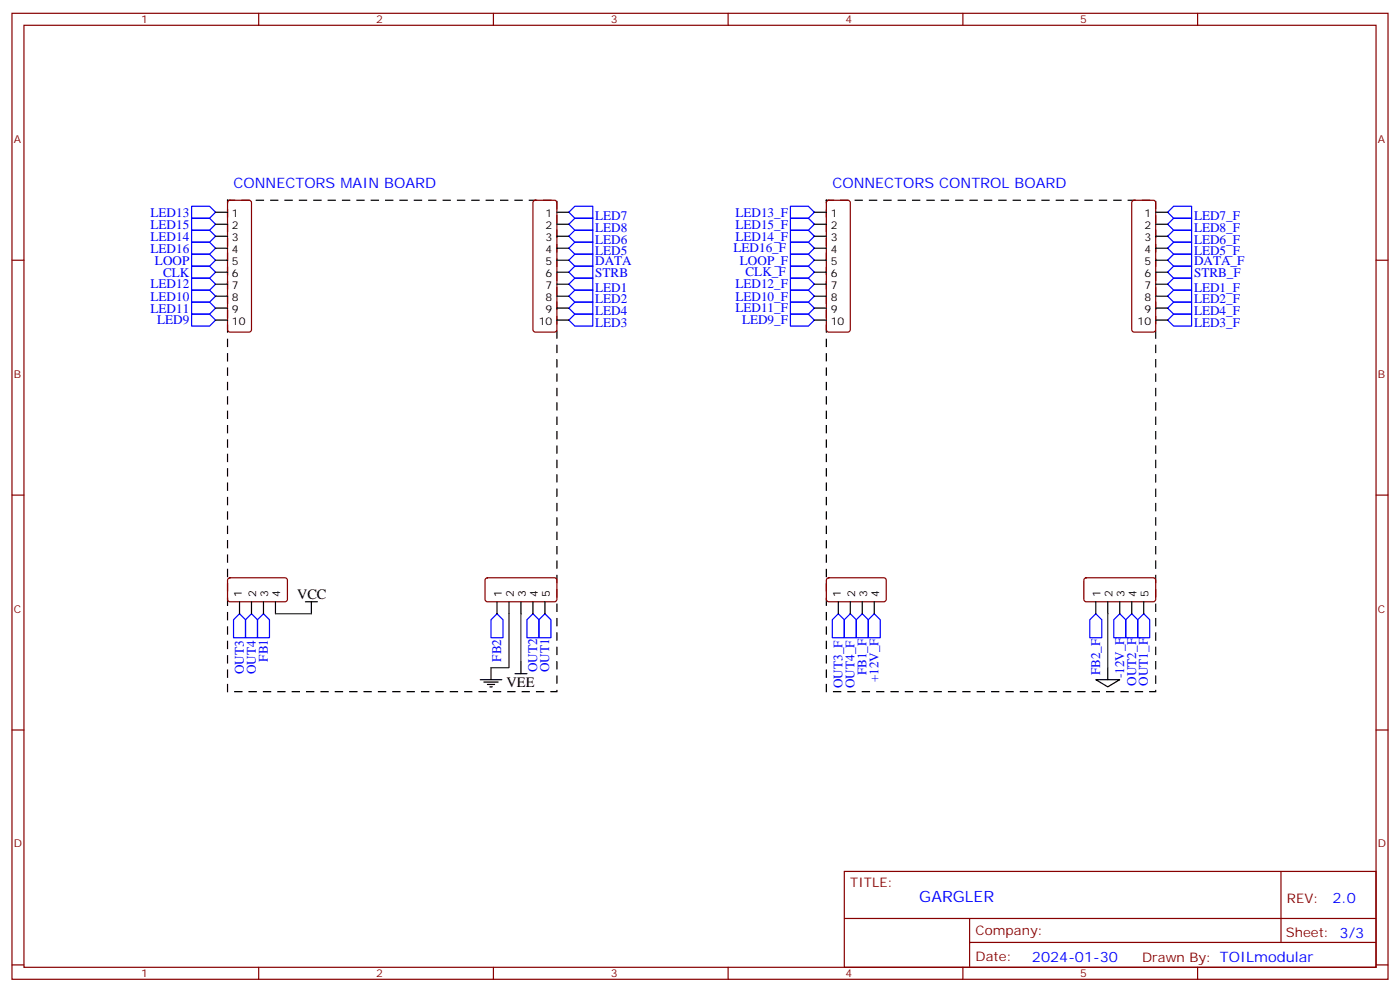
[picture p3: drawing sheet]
<svg xmlns="http://www.w3.org/2000/svg" width="412mm" height="292mm" viewBox="0 0 412 292" stroke-linecap="round" stroke-linejoin="round" font-family="sans-serif">
<g fill="none" stroke="#870000" stroke-width=".35">
<path d="M3.5 3.9h405.4v284.4h-405.4zM7.1 7.4h398.2v277.3h-398.2zM76.2 3.9v3.5M145.3 3.9v3.5M214.5 3.9v3.5M283.6 3.9v3.5M352.8 3.9v3.5M67.3 59.2l.4-.3h5.7l.5 .3 .2 .5v37.3l-.3 .5-.4 .3h-5.7l-.5-.3-.2-.5v-37.3zM157.2 59.2l.5-.3h5.6l.5 .3 .2 .5v37.3l-.2 .5-.5 .3h-5.6l-.5-.3-.2-.5v-37.3zM243.7 59.2l.4-.3h5.7l.5 .3 .2 .5v37.3l-.3 .5-.4 .3h-5.7l-.5-.3-.2-.5v-37.3zM333.6 59.2l.5-.3h5.6l.5 .3 .2 .5v37.3l-.2 .5-.5 .3h-5.6l-.5-.3-.2-.5v-37.3zM3.5 76.6h3.6"/>
<path d="M405.3 76.6h3.6M3.5 145.7h3.6M405.3 145.7h3.6M67.3 170.3l.4-.2h16.5l.5 .7-.1 5.9-.6 .4h-16.5l-.5-.7v-5.6zM143.1 170.3l.5-.2h20l.4 .7v5.9l-.7 .4h-20l-.4-.7v-5.6zM243.7 170.3l.4-.2h16.5l.5 .7-.1 5.9-.7 .4h-16.5l-.4-.7v-5.6zM319.5 170.3l.5-.2h20l.4 .7v5.9l-.7 .4h-20l-.4-.7v-5.6zM3.5 214.9h3.6M405.3 214.9h3.6M248.7 256.5h156.6v28.2h-156.6zM377.3 256.5v20.9M248.7 270.4h156.5"/>
<path d="M285.6 277.4h119.6M285.6 270.4v14.1M3.5 284h3.6M76.2 284.7v3.6M145.3 284.7v3.6M214.5 284.7v3.6M283.6 284.7v3.6M352.8 284.7v3.6M405.3 284h3.6"/>
</g>
<g fill="none" stroke="#00f" stroke-width=".35">
<path d="M56.4 60.7h5.3l1.8 1.8-1.8 1.7h-5.3zM56.4 67.8h5.3l1.8 1.7-1.8 1.8h-5.3zM56.4 64.2h5.3l1.8 1.8-1.8 1.8h-5.3zM56.4 71.3h5.3l1.8 1.8-1.8 1.7h-5.3zM56.4 78.4h5.3l1.8 1.7-1.8 1.8h-5.3zM56.4 74.8h5.3l1.8 1.8-1.8 1.8h-5.3zM167.6 66l1.7-1.8h5.3v3.6h-5.3zM167.6 62.5l1.7-1.8h5.3v3.5h-5.3zM167.6 73.1l1.7-1.8h5.3v3.5h-5.3zM167.6 76.6l1.7-1.8h5.3v3.6h-5.3zM169.3 67.8h5.3v3.5h-5.3l-1.7-1.8zM232.8 60.7h5.3l1.8 1.8-1.8 1.7h-5.3z"/>
<path d="M232.8 67.8h5.3l1.8 1.7-1.8 1.8h-5.3zM232.8 64.2h5.3l1.8 1.8-1.8 1.8h-5.3zM232.8 71.3h5.3l1.8 1.8-1.8 1.7h-5.3zM232.8 78.4h5.3l1.8 1.7-1.8 1.8h-5.3zM232.8 74.8h5.3l1.8 1.8-1.8 1.8h-5.3zM344 62.5l1.7-1.8h5.3v3.5h-5.3zM344 73.1l1.7-1.8h5.3v3.5h-5.3zM345.7 64.2h5.3v3.6h-5.3l-1.7-1.8zM345.7 67.8h5.3v3.5h-5.3l-1.7-1.8zM345.7 74.8h5.3v3.6h-5.3l-1.7-1.8zM56.4 81.9h5.3l1.8 1.7-1.8 1.8h-5.3zM56.4 88.9h5.3l1.8 1.8-1.8 1.8h-5.3z"/>
<path d="M56.4 85.4h5.3l1.8 1.8-1.8 1.7h-5.3zM56.4 92.5h5.3l1.8 1.7-1.8 1.8h-5.3zM167.6 83.6l1.7-1.7h5.3v3.5h-5.3zM167.6 87.2l1.7-1.8h5.3v3.5h-5.3zM167.6 94.2l1.7-1.7h5.3v3.5h-5.3zM167.6 90.7l1.7-1.8h5.3v3.6h-5.3zM167.6 80.1l1.7-1.7h5.3v3.5h-5.3zM232.8 81.9h5.3l1.8 1.7-1.8 1.8h-5.3zM232.8 88.9h5.3l1.8 1.8-1.8 1.8h-5.3zM232.8 85.4h5.3l1.8 1.8-1.8 1.7h-5.3zM232.8 92.5h5.3l1.8 1.7-1.8 1.8h-5.3zM344 87.2l1.7-1.8h5.3v3.5h-5.3z"/>
<path d="M344 94.2l1.7-1.7h5.3v3.5h-5.3zM344 80.1l1.7-1.7h5.3v3.5h-5.3zM345.7 81.9h5.3v3.5h-5.3l-1.7-1.8zM345.7 88.9h5.3v3.6h-5.3l-1.7-1.8zM70.6 180.7l1.7 1.7v5.3h-3.5v-5.3zM74.1 180.7l1.7 1.7v5.3h-3.5v-5.3zM77.6 180.7l1.8 1.7v5.3h-3.6v-5.3zM146.4 180.7l1.8 1.7v5.3h-3.6v-5.3zM157 180.7l1.7 1.7v5.3h-3.5v-5.3zM160.5 180.7l1.8 1.7v5.3h-3.6v-5.3zM246.9 180.7l1.8 1.7v5.3h-3.5v-5.3zM250.5 180.7l1.7 1.7v5.3h-3.5v-5.3z"/>
<path d="M254 180.7l1.8 1.7v5.3h-3.6v-5.3zM257.5 180.7l1.8 1.7v5.3h-3.5v-5.3zM322.8 180.7l1.8 1.7v5.3h-3.6v-5.3zM329.8 180.7l1.8 1.7v5.3h-3.5v-5.3zM333.4 180.7l1.7 1.7v5.3h-3.5v-5.3zM336.9 180.7l1.8 1.7v5.3h-3.6v-5.3z"/>
</g>
<g fill="none" stroke="#000" stroke-width=".35">
<path d="M63.5 62.5h3.5M63.5 66h3.5M63.5 69.5h3.5M63.5 73.1h3.5M63.5 76.6h3.5M164 62.5h3.6M164 66h3.6M164 69.5h3.6M164 73.1h3.6M164 76.6h3.6M239.9 62.5h3.5M239.9 66h3.5"/>
<path d="M239.9 69.5h3.5M239.9 73.1h3.5M239.9 76.6h3.5M340.4 62.5h3.6M340.4 66h3.6M340.4 69.5h3.6M340.4 73.1h3.6M340.4 76.6h3.6M63.5 80.1h3.5M63.5 83.6h3.5M63.5 87.2h3.5M63.5 90.7h3.5"/>
<path d="M63.5 94.2h3.5M164 80.1h3.6M164 83.6h3.6M164 87.2h3.6M164 90.7h3.6M164 94.2h3.6M239.9 80.1h3.5M239.9 83.6h3.5M239.9 87.2h3.5M239.9 90.7h3.5M239.9 94.2h3.5M340.4 80.1h3.6"/>
<path d="M340.4 83.6h3.6M340.4 87.2h3.6M340.4 90.7h3.6M340.4 94.2h3.6M70.6 177.1v3.6M74.1 177.1v3.6M77.6 177.1v3.6M81.1 177.1v3.6M90 177.1h3.5M91.7 177.1v3.6M146.4 177.1v3.6M149.9 177.1v3.6"/>
<path d="M153.5 177.1v3.6M157 177.1v3.6M160.5 177.1v3.6M246.9 177.1v3.6M250.5 177.1v3.6M254 177.1v3.6M257.5 177.1v3.6M322.8 177.1v3.6M326.3 177.1v3.6M329.8 177.1v3.6M333.4 177.1v3.6M336.9 177.1v3.6"/>
<path d="M144.6 196.5v3.6M151.7 198.3h3.5M153.5 194.8v3.5M326.3 196.5v3.6M141.5 200.1h6.3M142.5 200.8h4.3M143.6 201.5h2.1M144.3 202.2h.7M322.8 200.1h7l-3.5 2.1z"/>
</g>
<path d="M67 58.9h97v144.7h-97zM243.4 58.9h97v144.7h-97z" fill="none" stroke="#000" stroke-width=".35" stroke-dasharray="2.1 2.1"/>
<path d="M81.1 180.7h10.6M149.9 180.7v15.8h-5.3M153.5 180.7v14.1M326.3 180.7v15.8" fill="none" stroke="#008700" stroke-width=".35"/>
<text font-size="4.6" fill="#00f" x="270.8" y="265.5">GARGLER</text>
<g font-size="4.2" fill="#00f">
<text x="68.8" y="55.4">CONNECTORS MAIN BOARD</text>
<text x="245.2" y="55.4">CONNECTORS CONTROL BOARD</text>
<text x="392.5" y="265.8">2.0</text>
<text x="304" y="283.1">2024-01-30</text>
</g>
<g font-size="4.2">
<text x="87.5" y="176.4">VCC</text>
<text x="149.2" y="202.2">VEE</text>
</g>
<g font-size="3.9" fill="#00f">
<text x="44.3" y="63.7">LED13</text>
<text x="175.3" y="64.6">LED7</text>
<text x="216.6" y="63.8">LED13_F</text>
<text x="351.7" y="64.6">LED7_F</text>
<text x="44.3" y="70.8">LED14</text>
<text x="44.3" y="67.3">LED15</text>
<text x="175.3" y="68.1">LED8</text>
<text x="175.3" y="71.7">LED6</text>
<text x="216.6" y="70.8">LED14_F</text>
<text x="216.6" y="67.3">LED15_F</text>
<text x="351.7" y="68.1">LED8_F</text>
<text x="351.7" y="71.7">LED6_F</text>
<text x="44.3" y="74.3">LED16</text>
<text x="45.6" y="77.9">LOOP</text>
<text x="175.3" y="75.2">LED5</text>
<text x="216.1" y="74.3">LED16_F</text>
<text x="218" y="77.9">LOOP_F</text>
<text x="351.7" y="75.2">LED5_F</text>
<text x="48" y="81.4">CLK</text>
<text x="175.3" y="81.7">STRB</text>
<text x="175.3" y="78.1">DATA</text>
<text x="219.6" y="81.3">CLK_F</text>
<text x="351.7" y="81.7">STRB_F</text>
<text x="351.7" y="78.1">DATA_F</text>
<text x="44.3" y="84.9">LED12</text>
<text x="44.3" y="88.5">LED10</text>
<text x="175.3" y="85.9">LED1</text>
<text x="175.3" y="89.3">LED2</text>
<text x="216.6" y="84.9">LED12_F</text>
<text x="216.6" y="88.5">LED10_F</text>
<text x="351.7" y="89.3">LED2_F</text>
<text x="351.7" y="85.9">LED1_F</text>
<text x="44.3" y="92">LED11</text>
<text x="46.3" y="95.5">LED9</text>
<text x="175.3" y="92.8">LED4</text>
<text x="216.6" y="92">LED11_F</text>
<text x="218.6" y="95.5">LED9_F</text>
<text x="351.7" y="92.8">LED4_F</text>
<text x="175.3" y="96.4">LED3</text>
<text x="351.7" y="96.4">LED3_F</text>
<text x="78.9" y="194.8" transform="rotate(-90 78.9 194.8)">FB1</text>
<text x="147.7" y="194.8" transform="rotate(-90 147.7 194.8)">FB2</text>
<text x="158.2" y="197.8" transform="rotate(-90 158.2 197.8)">OUT2</text>
<text x="161.8" y="197.8" transform="rotate(-90 161.8 197.8)">OUT1</text>
<text x="71.8" y="198.5" transform="rotate(-90 71.8 198.5)">OUT3</text>
<text x="75.3" y="198.5" transform="rotate(-90 75.3 198.5)">OUT4</text>
<text x="248.2" y="202.5" transform="rotate(-90 248.2 202.5)">OUT3_F</text>
<text x="251.7" y="202.5" transform="rotate(-90 251.7 202.5)">OUT4_F</text>
<text x="255.3" y="198.8" transform="rotate(-90 255.3 198.8)">FB1_F</text>
<text x="258.8" y="200.9" transform="rotate(-90 258.8 200.9)">+12V_F</text>
<text x="324.1" y="198.8" transform="rotate(-90 324.1 198.8)">FB2_F</text>
<text x="331.1" y="199.7" transform="rotate(-90 331.1 199.7)">-12V_F</text>
<text x="334.6" y="201.8" transform="rotate(-90 334.6 201.8)">OUT2_F</text>
<text x="338.2" y="201.8" transform="rotate(-90 338.2 201.8)">OUT1_F</text>
</g>
<g font-size="3.9" fill="#800">
<text x="250.5" y="261.1">TITLE:</text>
<text x="379.1" y="265.8">REV:</text>
<text x="287.4" y="275.3">Company:</text>
<text x="378.7" y="275.9">Sheet: 3/3</text>
<text x="287.4" y="283">Date:</text>
<text x="336.4" y="283.1">Drawn By: TOILmodular</text>
</g>
<g font-size="3.2" fill="#800">
<text x="41.6" y="6.9">1</text>
<text x="110.8" y="6.9">2</text>
<text x="179.9" y="6.9">3</text>
<text x="249.1" y="6.9">4</text>
<text x="318.2" y="6.9">5</text>
<text x="4.1" y="42">A</text>
<text x="405.9" y="42">A</text>
<text x="4.1" y="111.2">B</text>
<text x="405.9" y="111.2">B</text>
<text x="4.1" y="180.3">C</text>
<text x="405.9" y="180.3">C</text>
<text x="4.1" y="249.4">D</text>
<text x="405.9" y="249.4">D</text>
<text x="41.6" y="287.7">1</text>
<text x="110.8" y="287.7">2</text>
<text x="179.9" y="287.7">3</text>
<text x="249.1" y="287.7">4</text>
<text x="318.2" y="287.7">5</text>
</g>
<g font-size="3.2">
<text x="68.3" y="63.9">1</text>
<text x="160.7" y="63.9">1</text>
<text x="244.7" y="63.9">1</text>
<text x="337.1" y="63.9">1</text>
<text x="68.3" y="67.4">2</text>
<text x="68.3" y="70.9">3</text>
<text x="160.7" y="67.4">2</text>
<text x="160.7" y="70.9">3</text>
<text x="244.7" y="67.4">2</text>
<text x="244.7" y="70.9">3</text>
<text x="337.1" y="67.4">2</text>
<text x="337.1" y="70.9">3</text>
<text x="68.3" y="74.5">4</text>
<text x="68.3" y="78">5</text>
<text x="160.7" y="74.5">4</text>
<text x="160.7" y="78">5</text>
<text x="244.7" y="74.5">4</text>
<text x="244.7" y="78">5</text>
<text x="337.1" y="74.5">4</text>
<text x="337.1" y="78">5</text>
<text x="68.3" y="81.5">6</text>
<text x="160.7" y="81.5">6</text>
<text x="244.7" y="81.5">6</text>
<text x="337.1" y="81.5">6</text>
<text x="68.3" y="85.1">7</text>
<text x="68.3" y="88.6">8</text>
<text x="160.7" y="85.1">7</text>
<text x="160.7" y="88.6">8</text>
<text x="244.7" y="85.1">7</text>
<text x="244.7" y="88.6">8</text>
<text x="337.1" y="85.1">7</text>
<text x="337.1" y="88.6">8</text>
<text x="68.3" y="92.1">9</text>
<text x="68.3" y="95.6">10</text>
<text x="158.7" y="95.6">10</text>
<text x="160.7" y="92.1">9</text>
<text x="244.7" y="92.1">9</text>
<text x="244.7" y="95.6">10</text>
<text x="335.1" y="95.6">10</text>
<text x="337.1" y="92.1">9</text>
<text x="71.3" y="175.8" transform="rotate(-90 71.3 175.8)">1</text>
<text x="75.5" y="175.8" transform="rotate(-90 75.5 175.8)">2</text>
<text x="79" y="175.8" transform="rotate(-90 79 175.8)">3</text>
<text x="82.5" y="175.8" transform="rotate(-90 82.5 175.8)">4</text>
<text x="147.8" y="175.8" transform="rotate(-90 147.8 175.8)">1</text>
<text x="151.3" y="175.8" transform="rotate(-90 151.3 175.8)">2</text>
<text x="154.9" y="175.8" transform="rotate(-90 154.9 175.8)">3</text>
<text x="158.4" y="175.8" transform="rotate(-90 158.4 175.8)">4</text>
<text x="161.9" y="175.8" transform="rotate(-90 161.9 175.8)">5</text>
<text x="247.6" y="175.8" transform="rotate(-90 247.6 175.8)">1</text>
<text x="251.9" y="175.8" transform="rotate(-90 251.9 175.8)">2</text>
<text x="255.4" y="175.8" transform="rotate(-90 255.4 175.8)">3</text>
<text x="258.9" y="175.8" transform="rotate(-90 258.9 175.8)">4</text>
<text x="324.2" y="175.8" transform="rotate(-90 324.2 175.8)">1</text>
<text x="327.7" y="175.8" transform="rotate(-90 327.7 175.8)">2</text>
<text x="331.3" y="175.8" transform="rotate(-90 331.3 175.8)">3</text>
<text x="334.8" y="175.8" transform="rotate(-90 334.8 175.8)">4</text>
<text x="338.3" y="175.8" transform="rotate(-90 338.3 175.8)">5</text>
</g>
</svg>
